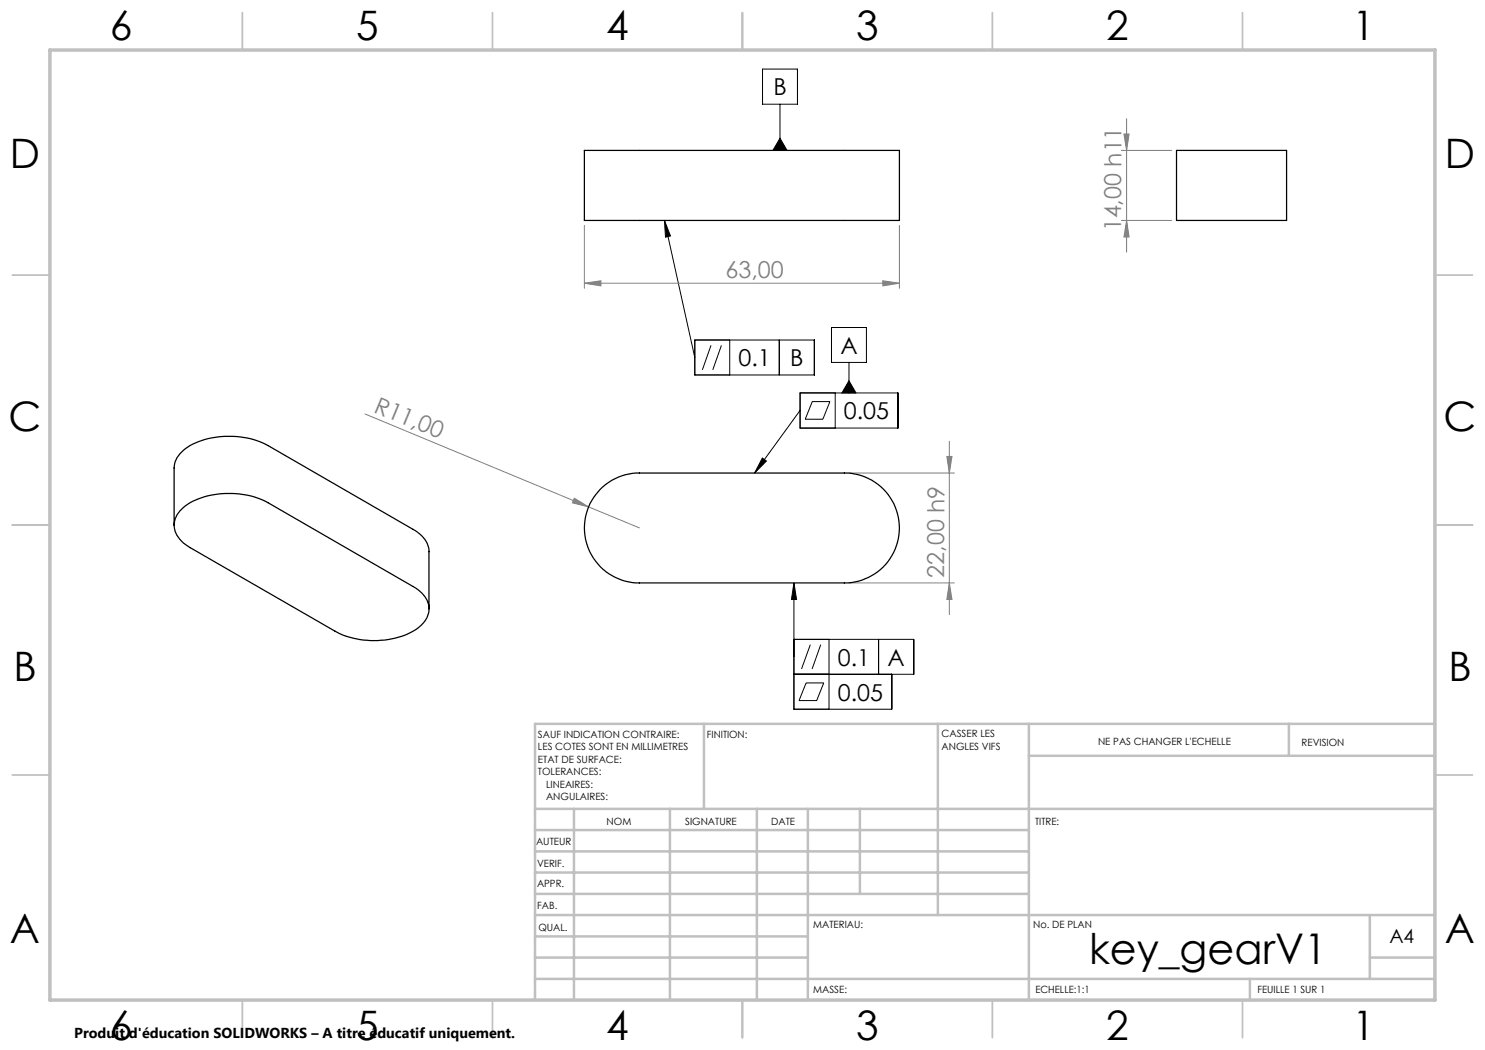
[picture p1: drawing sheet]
<svg xmlns="http://www.w3.org/2000/svg" width="297mm" height="210mm" viewBox="0 0 297 210" stroke-linecap="round" stroke-linejoin="round" font-family="sans-serif">
<g fill="none" stroke="#000" stroke-width=".2">
<path d="M152.5 13.8h7v7h-7zM156 20.8v9.3M156 27.6l1.4 2.5h-2.8zM132.9 44.1l6.1 27.4M132.9 44.1l1.2 3.1-1 .2zM139 68h23.9v7h-23.9zM142.2 69.1l-1.7 4.9M144.3 69.1l-1.7 4.9M145.9 68v7M155.9 68v7M160 78.6h19.6v7h-19.6zM166.3 65.5h7v7h-7z"/>
<path d="M167 78.6v7M169.8 72.5v6.1M169.8 76.2l1.4 2.4h-2.8zM152.5 91.6l.8 .6-2.4 2.4zM160 82.1l-9.1 12.5M162.5 80.3h3.5l-1.4 3.5h-3.6zM158.8 116.6v25.2h19.5v-6.9M158.8 116.6l.5 3.3h-1zM158.8 127.9h23.9v7h-23.9M161.2 136.6h3.5l-1.4 3.5h-3.5zM162.1 128.9l-1.8 4.9M164.1 128.9l-1.7 4.9"/>
<path d="M165.8 127.9v13.9M175.7 127.9v7"/>
</g>
<g fill="none" stroke="#808080" stroke-width=".2">
<path d="M224.3 30.1h10M224.8 26.8h1l-.5 3.3zM225.3 23.7v26.7M116.9 56.6l3.3-.4v1zM116.9 45.1v12.6M116.9 56.6h63M176.6 56.2l3.3 .4-3.3 .6zM179.9 45.1v12.6M224.3 44.1h10M225.3 44.1l.5 3.3h-1zM73 82.8l44.7 18.6M114.9 99.7l2.8 1.7-3.2-.8z"/>
<path d="M169.9 94.6h21M189.4 91.3h1l-.5 3.3zM189.9 88.3v34.6M117.7 101.4l10.2 4.2M169.9 116.6h21M189.9 116.6l.5 3.3h-1z"/>
</g>
<g fill="none" stroke="#c0c0c0" stroke-width=".35">
<path d="M48.5 2.5v7.5M98.5 2.5v7.5M148.5 2.5v7.5M198.5 2.5v7.5M248.5 2.5v7.5M2.5 55h7.5M287 55h7.5M2.5 105h7.5M287 105h7.5M2.5 155h7.5M287 155h7.5M48.5 200v7.5"/>
<path d="M98.5 200v7.5M148.5 200v7.5M198.5 200v7.5M248.5 200v7.5"/>
</g>
<g fill="none" stroke="#c0c0c0" stroke-width=".5">
<path d="M140.8 144.8v17M187.6 144.8v38.2M205.8 144.8v55.2M205.8 151.2h81.2M257.8 144.8v6.4M287 144.8h-180v55.2M107 161.8h180M107 178.8h98.8M107 174.5h98.8M107 170.3h98.8M107 166h98.8M114.8 161.8v38.2"/>
<path d="M134 161.8v38.2M151.4 161.8v38.2M161.6 161.8v38.2M172 161.8v17M107 195.8h180M107 191.5h54.6M107 187.3h54.6M107 183h180M250 195.8v4.2M274 191.5h13M274 183v12.8"/>
</g>
<path d="M10 10h277v190h-277z" fill="none" stroke="#c0c0c0" stroke-width=".7"/>
<path d="M132.9 44.1l1.2 3.1-1 .2zM156 27.6l1.4 2.5h-2.8zM152.5 91.6l.8 .6-2.4 2.4zM158.8 116.6l.5 3.3h-1zM169.8 76.2l1.4 2.4h-2.8z" fill="#000"/>
<g fill="#808080">
<path d="M114.9 99.7l2.8 1.7-3.2-.8z"/>
<path d="M116.9 56.6l3.3-.4v1zM176.6 56.2l3.3 .4-3.3 .6z"/>
<path d="M189.4 91.3h1l-.5 3.3zM189.9 116.6l.5 3.3h-1zM224.8 26.8h1l-.5 3.3zM225.3 44.1l.5 3.3h-1z"/>
</g>
<path d="M116.9 30.1h63v14h-63zM235.3 30.1h22v14h-22zM120.1 97.8a10.9 10.9 0 0 1 7.8-3.2h41a11 11 0 0 1 11 11 11 11 0 0 1-11 11h-41a11 11 0 0 1-10.2-6.8 11 11 0 0 1 2.4-12zM34.8 105v-11.4a6.1 6.1 0 0 1 4.3-5 17.4 17.4 0 0 1 14.5 .5l29 16.8a5.3 5.3 0 0 1 3.2 4.4v11.5M36.3 101.9a13.8 13.8 0 0 1 9.5-3.2 15.5 15.5 0 0 1 7.8 1.8l29 16.8a5 5 0 0 1 3.1 5.3 6.7 6.7 0 0 1-4.2 4.2 17.2 17.2 0 0 1-14.5-.5l-29-16.8a5.4 5.4 0 0 1-3.1-4.9l.5-1.6z" fill="none" stroke="#000" stroke-width=".25"/>
<text font-size="8.5" x="217.8" y="192.7">key_gearV1</text>
<g font-size="8.1">
<text x="22" y="8">6</text>
<text x="71.2" y="8">5</text>
<text x="121.2" y="8">4</text>
<text x="171.3" y="8">3</text>
<text x="221.3" y="8">2</text>
<text x="270.5" y="8">1</text>
<text x="2" y="33.6">D</text>
<text x="289" y="33.6">D</text>
<text x="1.7" y="86.1">C</text>
<text x="288.7" y="86.1">C</text>
<text x="2.7" y="136.1">B</text>
<text x="289.7" y="136.1">B</text>
<text x="2" y="188.6">A</text>
<text x="289" y="188.6">A</text>
<text x="22" y="208">6</text>
<text x="71.2" y="208">5</text>
<text x="121.2" y="208">4</text>
<text x="171.3" y="208">3</text>
<text x="221.3" y="208">2</text>
<text x="270.5" y="208">1</text>
</g>
<g font-size="4.7">
<text x="154.7" y="19.1">B</text>
<text x="168.1" y="70.7">A</text>
<text x="147.7" y="73.3">0.1</text>
<text x="158.1" y="73.3">B</text>
<text x="168.8" y="83.8">0.05</text>
<text x="167.5" y="133.1">0.1</text>
<text x="177.5" y="133.1">A</text>
<text x="167.6" y="140.1">0.05</text>
</g>
<g font-size="4.7" fill="#808080">
<text x="224.3" y="46.3" transform="rotate(-90 224.3 46.3)">14,00 h11</text>
<text x="145.1" y="55.6">63,00</text>
<text x="74.6" y="82.3" transform="rotate(23 74.6 82.3)">R11,00</text>
<text x="188.8" y="115.5" transform="rotate(-90 188.8 115.5)">22,00 h9</text>
</g>
<text font-size="3.9" x="277.9" y="188.5">A4</text>
<text font-size="2.9" x="14.9" y="207.6">Produit d'éducation SOLIDWORKS – A titre éducatif uniquement.</text>
<g font-size="2">
<text x="107.6" y="147.6">SAUF INDICATION CONTRAIRE:</text>
<text x="141.4" y="147.6">FINITION:</text>
<text x="188.3" y="147.5">CASSER LES</text>
<text x="188.3" y="150">ANGLES VIFS</text>
<text x="219.6" y="149">NE PAS CHANGER L'ECHELLE</text>
<text x="260.3" y="149.2">REVISION</text>
<text x="107.6" y="150.1">LES COTES SONT EN MILLIMETRES</text>
<text x="107.6" y="152.6">ETAT DE SURFACE:</text>
<text x="107.6" y="155.1">TOLERANCES:</text>
<text x="109.2" y="157.6">LINEAIRES:</text>
<text x="109.2" y="160.1">ANGULAIRES:</text>
<text x="121.3" y="165">NOM</text>
<text x="137" y="164.9">SIGNATURE</text>
<text x="154.2" y="164.9">DATE</text>
<text x="207" y="164.9">TITRE:</text>
<text x="107.2" y="169.1">AUTEUR</text>
<text x="107.4" y="173.3">VERIF.</text>
<text x="107.4" y="177.4">APPR.</text>
<text x="107.5" y="181.8">FAB.</text>
<text x="162.7" y="185.5">MATERIAU:</text>
<text x="206.6" y="185.5">No. DE PLAN</text>
<text x="107.7" y="186.1">QUAL.</text>
<text x="162.6" y="198.5">MASSE:</text>
<text x="207.1" y="198.6">ECHELLE:1:1</text>
<text x="251.5" y="198.6">FEUILLE 1 SUR 1</text>
</g>
</svg>
